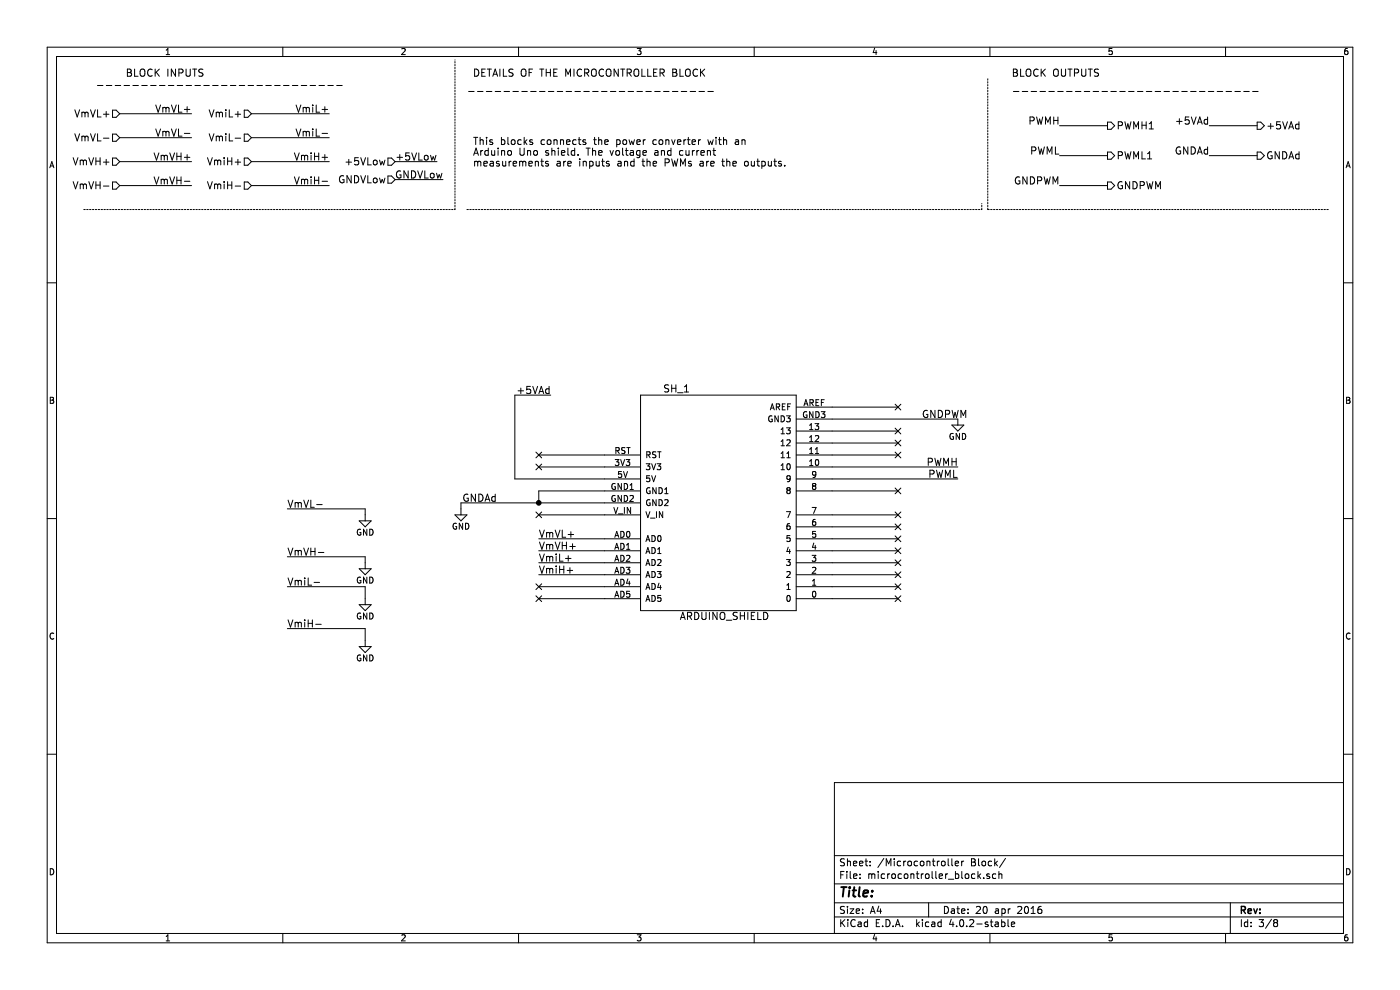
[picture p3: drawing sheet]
EESchema Schematic File Version 2
LIBS:power
LIBS:device
LIBS:transistors
LIBS:conn
LIBS:linear
LIBS:regul
LIBS:74xx
LIBS:cmos4000
LIBS:adc-dac
LIBS:memory
LIBS:xilinx
LIBS:microcontrollers
LIBS:dsp
LIBS:microchip
LIBS:analog_switches
LIBS:motorola
LIBS:texas
LIBS:intel
LIBS:audio
LIBS:interface
LIBS:digital-audio
LIBS:philips
LIBS:display
LIBS:cypress
LIBS:siliconi
LIBS:opto
LIBS:atmel
LIBS:contrib
LIBS:valves
LIBS:Gajda_opto
LIBS:IRS_Driver
LIBS:Power_converter_V_3-cache
EELAYER 25 0
EELAYER END
$Descr A4 11693 8268
encoding utf-8
Sheet 3 8
Title ""
Date "20 apr 2016"
Rev ""
Comp ""
Comment1 ""
Comment2 ""
Comment3 ""
Comment4 ""
$EndDescr
$Comp
L ARDUINO_SHIELD SH_1
U 1 1
P 6000 4200
F 0 "SH_1" H 5650 5150 60  0000 C CNN
F 1 "ARDUINO_SHIELD" H 6050 3250 60  0000 C CNN
F 2 "arduino_shields:ARDUINO_SHIELD_2" H 6000 4200 60  0001 C CNN
F 3 "" H 6000 4200 60  0000 C CNN
	1    6000 4200
	1    0    0    -1  
$EndComp
$Comp
L GND #PWR09
U 1 1
P 8000 3500
F 0 "#PWR09" H 8000 3250 50  0001 C CNN
F 1 "GND" H 8000 3350 50  0000 C CNN
F 2 "" H 8000 3500 60  0000 C CNN
F 3 "" H 8000 3500 60  0000 C CNN
	1    8000 3500
	1    0    0    -1  
$EndComp
Text Notes 1050 650  0    60   ~ 0
BLOCK INPUTS
Text Notes 800  750  0    60   ~ 0
----------------------------
Text HLabel 3300 1350 0    60   Input ~ 0
+5VLow
Text Label 3650 1350 2    60   ~ 0
+5VLow
Text Notes 8450 650  0    60   ~ 0
BLOCK OUTPUTS
Text Notes 8450 800  0    60   ~ 0
----------------------------
Text HLabel 2100 950  0    60   Input ~ 0
VmiL+
Text HLabel 2100 1150 0    60   Input ~ 0
VmiL-
Text HLabel 2100 1350 0    60   Input ~ 0
VmiH+
Text HLabel 2100 1550 0    60   Input ~ 0
VmiH-
Text HLabel 1000 950  0    60   Input ~ 0
VmVL+
Text HLabel 1000 1150 0    60   Input ~ 0
VmVL-
Text HLabel 1000 1350 0    60   Input ~ 0
VmVH+
Text HLabel 1000 1550 0    60   Input ~ 0
VmVH-
Text Label 2750 1150 2    60   ~ 0
VmiL-
Text Label 2750 950  2    60   ~ 0
VmiL+
Text Label 2750 1550 2    60   ~ 0
VmiH-
Text Label 2750 1350 2    60   ~ 0
VmiH+
Text Label 1600 1350 2    60   ~ 0
VmVH+
Text Label 1600 1550 2    60   ~ 0
VmVH-
Text Label 1600 950  2    60   ~ 0
VmVL+
Text Label 1600 1150 2    60   ~ 0
VmVL-
Text Notes 3950 650  0    60   ~ 0
DETAILS OF THE MICROCONTROLLER BLOCK
Text Notes 3950 1400 0    60   ~ 0
This blocks connects the power converter with an \nArduino Uno shield. The voltage and current \nmeasurements are inputs and the PWMs are the outputs.\n
Text Notes 3900 800  0    60   ~ 0
----------------------------
Text HLabel 3300 1500 0    60   Input ~ 0
GNDVLow
Text Label 3700 1500 2    60   ~ 0
GNDVLow
Text HLabel 9250 1050 2    60   Output ~ 0
PWMH1
Text HLabel 9250 1300 2    60   Output ~ 0
PWML1
Text Label 8850 1050 2    60   ~ 0
PWMH
Text Label 8850 1300 2    60   ~ 0
PWML
Text HLabel 9250 1550 2    60   Output ~ 0
GNDPWM
Text Label 8850 1550 2    60   ~ 0
GNDPWM
Text Label 4500 4500 0    60   ~ 0
VmVL+
Text Label 4500 4600 0    60   ~ 0
VmVH+
Text Label 4500 4700 0    60   ~ 0
VmiL+
Text Label 4500 4800 0    60   ~ 0
VmiH+
NoConn ~ 4500 4900
NoConn ~ 4500 5000
NoConn ~ 7500 4300
NoConn ~ 7500 4400
NoConn ~ 7500 4500
NoConn ~ 7500 4600
NoConn ~ 7500 4700
NoConn ~ 7500 4800
NoConn ~ 7500 4900
NoConn ~ 7500 5000
NoConn ~ 7500 3400
Text Label 8000 4000 2    60   ~ 0
PWML
Text Label 8000 3900 2    60   ~ 0
PWMH
Text Label 7700 3500 0    60   ~ 0
GNDPWM
NoConn ~ 7500 4100
NoConn ~ 7500 3800
NoConn ~ 7500 3700
NoConn ~ 7500 3600
NoConn ~ 4500 4300
NoConn ~ 4500 3800
NoConn ~ 4500 3900
Text Label 4600 3300 2    60   ~ 0
+5VAd
Text HLabel 10500 1050 2    60   Output ~ 0
+5VAd
Text Label 10100 1050 2    60   ~ 0
+5VAd
Text HLabel 10500 1300 2    60   Output ~ 0
GNDAd
Text Label 10100 1300 2    60   ~ 0
GNDAd
Text Label 4150 4200 2    60   ~ 0
GNDAd
$Comp
L GND #PWR010
U 1 1
P 3850 4250
F 0 "#PWR010" H 3850 4000 50  0001 C CNN
F 1 "GND" H 3850 4100 50  0000 C CNN
F 2 "" H 3850 4250 60  0000 C CNN
F 3 "" H 3850 4250 60  0000 C CNN
	1    3850 4250
	1    0    0    -1  
$EndComp
$Comp
L GND #PWR011
U 1 1
P 3050 4300
F 0 "#PWR011" H 3050 4050 50  0001 C CNN
F 1 "GND" H 3050 4150 50  0000 C CNN
F 2 "" H 3050 4300 60  0000 C CNN
F 3 "" H 3050 4300 60  0000 C CNN
	1    3050 4300
	1    0    0    -1  
$EndComp
Text Label 2400 4250 0    60   ~ 0
VmVL-
Text Label 2400 4650 0    60   ~ 0
VmVH-
Text Label 2400 4900 0    60   ~ 0
VmiL-
Text Label 2400 5250 0    60   ~ 0
VmiH-
$Comp
L GND #PWR012
U 1 1
P 3050 4700
F 0 "#PWR012" H 3050 4450 50  0001 C CNN
F 1 "GND" H 3050 4550 50  0000 C CNN
F 2 "" H 3050 4700 60  0000 C CNN
F 3 "" H 3050 4700 60  0000 C CNN
	1    3050 4700
	1    0    0    -1  
$EndComp
$Comp
L GND #PWR013
U 1 1
P 3050 5000
F 0 "#PWR013" H 3050 4750 50  0001 C CNN
F 1 "GND" H 3050 4850 50  0000 C CNN
F 2 "" H 3050 5000 60  0000 C CNN
F 3 "" H 3050 5000 60  0000 C CNN
	1    3050 5000
	1    0    0    -1  
$EndComp
$Comp
L GND #PWR014
U 1 1
P 3050 5350
F 0 "#PWR014" H 3050 5100 50  0001 C CNN
F 1 "GND" H 3050 5200 50  0000 C CNN
F 2 "" H 3050 5350 60  0000 C CNN
F 3 "" H 3050 5350 60  0000 C CNN
	1    3050 5350
	1    0    0    -1  
$EndComp
Wire Wire Line
	3050 4250 3050 4300
Wire Wire Line
	3050 4650 3050 4700
Wire Wire Line
	3050 4900 3050 5000
Wire Wire Line
	3050 5250 3050 5350
Connection ~ 4500 4200
Wire Wire Line
	4500 4100 4500 4200
Wire Wire Line
	2400 5250 3050 5250
Wire Wire Line
	2400 4900 3050 4900
Wire Wire Line
	2400 4650 3050 4650
Wire Wire Line
	2400 4250 3050 4250
Wire Wire Line
	10500 1300 10100 1300
Wire Wire Line
	10500 1050 10100 1050
Wire Wire Line
	4300 3300 4600 3300
Wire Wire Line
	4300 4000 4300 3300
Wire Wire Line
	3850 4200 3850 4250
Wire Wire Line
	3850 4200 5050 4200
Wire Wire Line
	9250 1550 8850 1550
Wire Wire Line
	9250 1300 8850 1300
Wire Wire Line
	9250 1050 8850 1050
Wire Notes Line
	8200 1750 8200 1700
Wire Notes Line
	3900 1750 8200 1750
Wire Wire Line
	3300 1500 3700 1500
Wire Wire Line
	1000 1550 1600 1550
Wire Wire Line
	1000 1350 1600 1350
Wire Wire Line
	1000 1150 1600 1150
Wire Wire Line
	1000 950  1600 950 
Wire Wire Line
	2100 1550 2750 1550
Wire Wire Line
	2100 1350 2750 1350
Wire Wire Line
	2100 1150 2750 1150
Wire Wire Line
	2100 950  2750 950 
Wire Notes Line
	8250 1750 8250 650 
Wire Notes Line
	8250 1750 11100 1750
Wire Notes Line
	3800 1750 3800 500 
Wire Notes Line
	700  1750 3800 1750
Wire Wire Line
	3300 1350 3650 1350
Wire Wire Line
	8000 4000 6950 4000
Wire Wire Line
	7500 4100 6950 4100
Wire Wire Line
	7500 3400 6950 3400
Wire Wire Line
	6950 3500 8000 3500
Wire Wire Line
	7500 3600 6950 3600
Wire Wire Line
	7500 3700 6950 3700
Wire Wire Line
	7500 3800 6950 3800
Wire Wire Line
	8000 3900 6950 3900
Wire Wire Line
	7500 4900 6950 4900
Wire Wire Line
	7500 5000 6950 5000
Wire Wire Line
	7500 4300 6950 4300
Wire Wire Line
	7500 4400 6950 4400
Wire Wire Line
	7500 4500 6950 4500
Wire Wire Line
	7500 4600 6950 4600
Wire Wire Line
	7500 4700 6950 4700
Wire Wire Line
	7500 4800 6950 4800
Wire Wire Line
	5050 3800 4500 3800
Wire Wire Line
	5050 3900 4500 3900
Wire Wire Line
	4300 4000 5050 4000
Wire Wire Line
	5050 4100 4500 4100
Wire Wire Line
	5050 4300 4500 4300
Wire Wire Line
	5050 4500 4500 4500
Wire Wire Line
	5050 4600 4500 4600
Wire Wire Line
	5050 4700 4500 4700
Wire Wire Line
	5050 4800 4500 4800
Wire Wire Line
	5050 4900 4500 4900
Wire Wire Line
	5050 5000 4500 5000
$EndSCHEMATC
